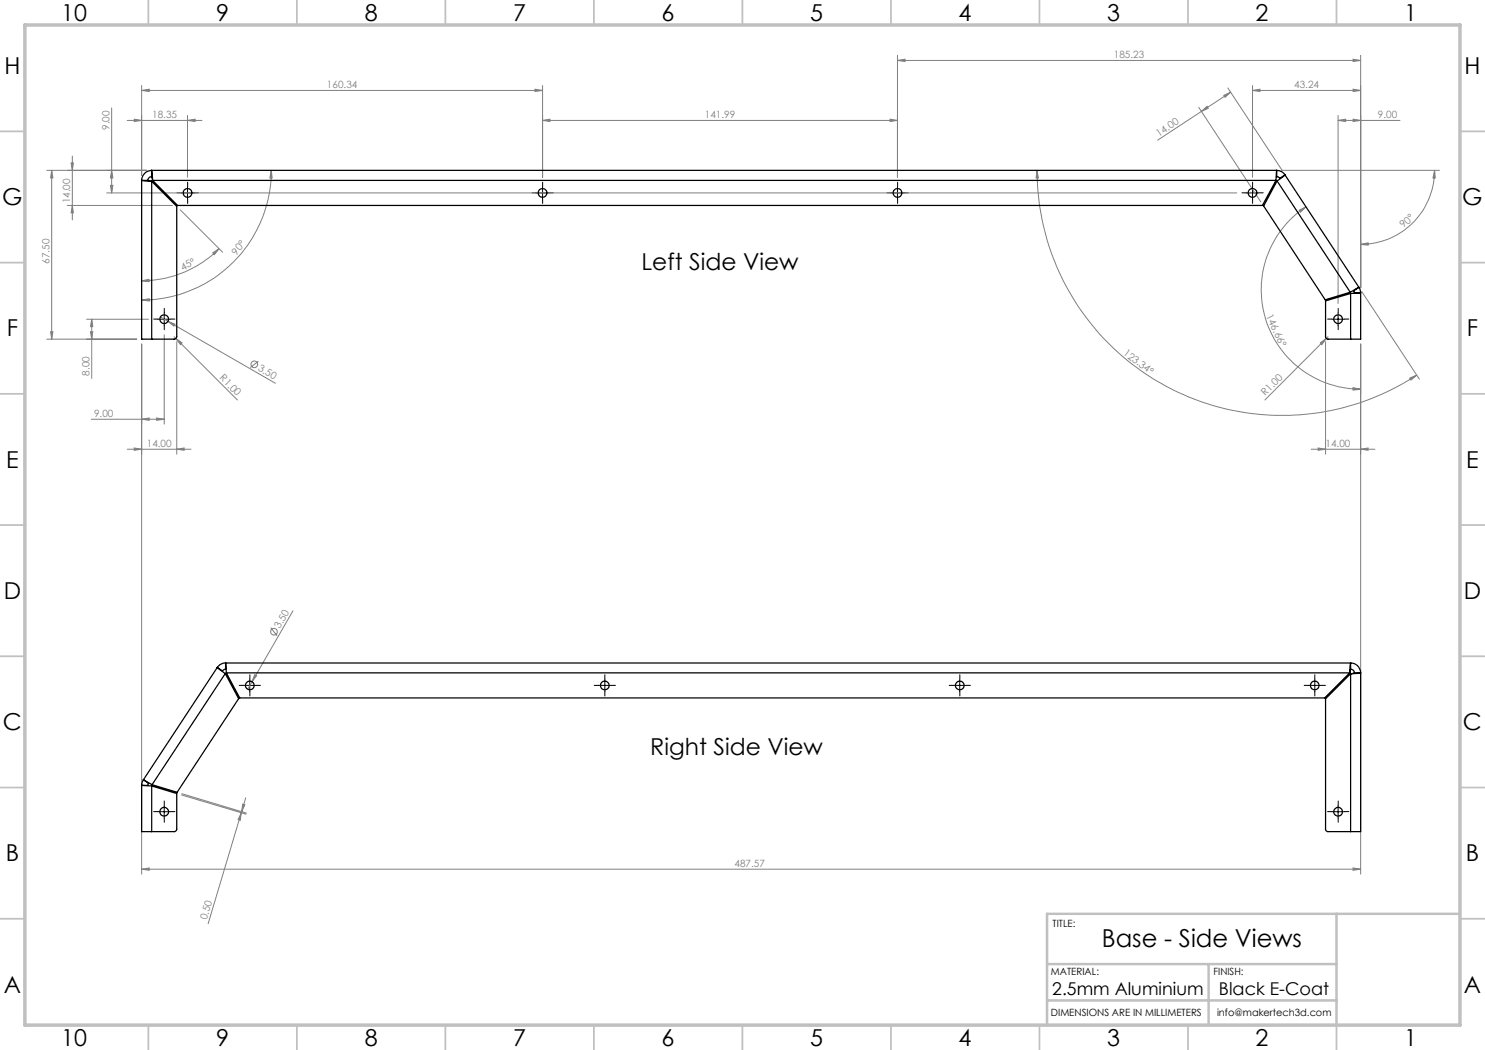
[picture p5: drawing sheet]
<svg xmlns="http://www.w3.org/2000/svg" width="297mm" height="210mm" viewBox="0 0 297 210" stroke-linecap="round" stroke-linejoin="round" font-family="sans-serif">
<g fill="none" stroke="#808080" stroke-width=".2">
<path d="M28.3 18.1l1.5-.3v.5zM28.3 17.1v18M28.3 18.1h80.2M107 17.8l1.5 .3-1.5 .2zM108.5 17.1v18.3M179.5 12.1l1.5-.3v.5zM179.5 11.1v24.3M179.5 12.1h92.6M244.8 19.1l1.3-.7-1.1 1.1zM245.6 17.6l10.9 16.5M246.1 18.4l-14.6 9.6M250.5 18.1l1.5-.3v.5z"/>
<path d="M250.5 18.1h21.6M250.5 17.1v18.3M270.6 17.8l1.5 .3-1.5 .2zM270.6 11.8l1.5 .3-1.5 .2zM272.1 11.1v46.5M9.3 34.1h20.1M10.3 34.1v33.7M10.3 34.1l.3 1.5h-.5zM14.2 32.6h.5l-.2 1.5zM14.5 31.2v12.8M21.3 38.6h226.1M22.1 37.1h.5l-.3 1.5z"/>
<path d="M22.3 34.1l.3 1.5h-.5zM22.3 21.6v17M25.4 24.1h15M26.8 23.8l1.5 .3-1.5 .2zM37.5 24.1l1.5-.3v.5zM37.5 23.1v12.3M54.3 34.1l.1 1.5h-.4zM54.3 34.1a25.9 25.9 0 0 1-26 25.9M108.5 24.1l1.5-.3v.5zM108.5 24.1h71M178 23.8l1.5 .3-1.5 .2zM207.4 34.1l.3 1.5h-.5z"/>
<path d="M207.4 34.1a49 49 0 0 0 76 40.9M239.7 21.5l12.5 18.9M240.3 22.3l1.1-1 .3 .4zM256.3 34.1h31.6M267.6 24.1l1.5-.3v.5zM267.6 24.1h12.4M267.6 23.1v37.6M270.6 23.8l1.5 .3-1.5 .2zM286.9 34.1l.2 1.5h-.5zM286.9 34.1a14.8 14.8 0 0 1-14.8 14.8M13.4 41.1h21.1M14.5 41.1l.2 1.5h-.5z"/>
<path d="M28.3 56.2l1.5-.3v.4zM28.3 60l1.5-.2v.4zM36.1 42l8.4 8.4M42.5 50.6l1.3-.9-.9 1.2zM43.8 49.7a21.8 21.8 0 0 1-15.5 6.5M259.9 42l1.3-.6-1.1 1zM261.2 41.4a19.9 19.9 0 0 0-8.1 22.3 19.9 19.9 0 0 0 19 14.1M272.1 48.9l1.5-.3v.4zM272.3 58.3l11.6 17.5M9.3 67.8h18M10.1 66.3h.5l-.3 1.5zM17.3 63.8h12.4"/>
<path d="M18.1 66.3h.5l-.3 1.5zM18.3 63.8v11.9M18.3 63.8l.3 1.5h-.5zM28.3 68.8v106M32.1 63.4l1.5 .9M32.8 66.9v17.9M33.6 64.3l1.4 .5-.2 .4zM33.6 64.3l21.5 12.4M34.8 67.3l12.7 12.7M35.2 67.7l1.2 .9-.3 .3zM35.3 68.3v22.5M51.7 72.2l-1.6 1.3"/>
<path d="M264.1 68.6l1.2-.9-.9 1.2zM265.1 68.3v22.5M265.6 67.3l-12.6 12.7M270.6 77.5l1.5 .3-1.5 .2zM272.1 68.8v106M281.9 75.6l1.5-.6-1.2 1zM18.2 83.8h14.6M25.4 89.8h12.8M26.8 89.6l1.5 .2-1.5 .3zM28.3 83.8l1.5-.2v.5zM31.3 83.6l1.5 .2-1.5 .3zM35.3 89.8l1.5-.2v.5z"/>
<path d="M262.2 89.8h12.8M263.6 89.6l1.5 .2-1.5 .3zM272.1 89.8l1.5-.2v.5zM50.4 136.3l-.9 1.6M50.9 134.9l.4 .2-.9 1.2zM54.2 125.5l1.2 1.7M58.6 122.2l-8.2 14.1M36.3 159l12.9 3.8M36.4 158.7l12.9 3.9M49.1 159.6l-.8 2.7M28.3 173.8l1.5-.2v.5zM28.3 173.8h243.8"/>
<path d="M48.3 162.6l-6.7 22.1M48.3 162.6l-.3 1.5-.4-.2zM48.3 162.3v.3M48.5 160.8l.5 .2-.7 1.3zM270.6 173.6l1.5 .2-1.5 .3z"/>
<circle cx="50.9" cy="72.9" r=".67"/>
<circle cx="54.8" cy="126.3" r=".68"/>
</g>
<g fill="none" stroke="#000" stroke-width=".2" stroke-dasharray="15.2 1.3 1.3 1.3">
<path d="M36.3 38.6h-.9M37.5 37.3v-.9M37.5 39.8v.9M38.8 38.6h.9M107.3 38.6h-.9M108.5 37.3v-.9M108.5 39.8v.9M109.8 38.6h.9M178.3 38.6h-.9M179.5 37.3v-.9M179.5 39.8v.9M180.8 38.6h.8"/>
<path d="M249.3 38.6h-.9M250.5 37.3v-.9M250.5 39.8v.9M251.8 38.6h.8M31.6 63.8h-.9M32.9 62.6v-.9M32.9 65.1v.8M34.1 63.8h.9M266.4 63.8h-.9M267.6 62.6v-.9M267.6 65.1v.8M268.9 63.8h.9"/>
<path d="M48.7 137.1h-.8M50 135.8v-.9M50 138.3v.9M51.2 137.1h.9M119.7 137.1h-.9M121 135.8v-.9M121 138.3v.9M122.2 137.1h.9M190.7 137.1h-.9M192 135.8v-.9M192 138.3v.9M193.2 137.1h.9"/>
<path d="M261.7 137.1h-.9M263 135.8v-.9M263 138.3v.9M264.2 137.1h.9M31.6 162.3h-.9M32.9 161.1v-.9M32.9 163.6v.8M34.1 162.3h.9M266.4 162.3h-.9M267.6 161.1v-.9M267.6 163.6v.8M268.9 162.3h.9"/>
</g>
<g fill="none" stroke="#000" stroke-width=".2">
<path d="M36.3 38.6h2.5M37.5 37.4v2.4M107.2 38.6h2.5M108.5 37.4v2.4M178.3 38.6h2.5M179.5 37.4v2.4M249.2 38.6h2.5M250.5 37.4v2.4M31.6 63.8h2.5M32.8 62.6v2.5M266.4 63.8h2.5M267.6 62.6v2.5"/>
<path d="M48.7 137.1h2.5M50 135.8v2.6M119.7 137.1h2.5M121 135.8v2.6M190.7 137.1h2.5M191.9 135.8v2.6M261.7 137.1h2.5M263 135.8v2.6M31.6 162.3h2.5M32.8 161.1v2.5M266.4 162.3h2.5M267.6 161.1v2.5"/>
</g>
<g fill="none" stroke="#c0c0c0" stroke-width=".35">
<path d="M29.7 0v5M59.4 0v5M89.1 0v5M118.8 0v5M148.5 0v5M178.2 0v5M207.9 0v5M237.6 0v5M267.3 0v5M0 26.3h5M292 26.3h5M0 52.5h5"/>
<path d="M292 52.5h5M0 78.8h5M292 78.8h5M0 105h5M5 105h.1M292 105h.1M292 105h5M0 131.3h5M292 131.3h5M0 157.5h5M292 157.5h5M0 183.8h5"/>
<path d="M292 183.8h5M29.7 205v5M59.4 205v5M89.1 205v5M118.8 205v5M148.5 205h.1M148.5 205v5M178.2 205v5M207.9 205v5M237.6 205v5M267.3 205v5"/>
</g>
<path d="M209.4 192.8h57.9M241.7 192.8v12.2M267.3 182.8v22.2M292 182.8h-82.6v22.2M209.4 200.1h57.9" fill="none" stroke="#c0c0c0" stroke-width=".5"/>
<path d="M5 5h287v200h-287z" fill="none" stroke="#c0c0c0" stroke-width=".7"/>
<g fill="#808080">
<path d="M264.1 68.6l1.2-.9-.9 1.2z"/>
<path d="M50.9 134.9l.4 .2-.9 1.2z"/>
<path d="M35.2 67.7l1.2 .9-.3 .3z"/>
<path d="M33.6 64.3l1.4 .5-.2 .4z"/>
<path d="M270.6 11.8l1.5 .3-1.5 .2zM179.5 12.1l1.5-.3v.5z"/>
<path d="M31.3 83.6l1.5 .2-1.5 .3zM28.3 83.8l1.5-.2v.5zM35.3 89.8l1.5-.2v.5zM26.8 89.6l1.5 .2-1.5 .3zM37.5 24.1l1.5-.3v.5zM26.8 23.8l1.5 .3-1.5 .2zM107 17.8l1.5 .3-1.5 .2zM28.3 18.1l1.5-.3v.5zM178 23.8l1.5 .3-1.5 .2zM108.5 24.1l1.5-.3v.5z"/>
<path d="M28.3 56.2l1.5-.3v.4zM42.5 50.6l1.3-.9-.9 1.2z"/>
<path d="M240.3 22.3l1.1-1 .3 .4zM244.8 19.1l1.3-.7-1.1 1.1z"/>
<path d="M272.1 48.9l1.5-.3v.4zM286.9 34.1l.2 1.5h-.5z"/>
<path d="M28.3 60l1.5-.2v.4zM54.3 34.1l.1 1.5h-.4z"/>
<path d="M48.5 160.8l.5 .2-.7 1.3zM48.3 162.6l-.3 1.5-.4-.2z"/>
<path d="M14.5 41.1l.2 1.5h-.5zM14.2 32.6h.5l-.2 1.5zM22.1 37.1h.5l-.3 1.5zM22.3 34.1l.3 1.5h-.5z"/>
<path d="M18.3 63.8l.3 1.5h-.5zM18.1 66.3h.5l-.3 1.5zM10.3 34.1l.3 1.5h-.5zM10.1 66.3h.5l-.3 1.5z"/>
<path d="M259.9 42l1.3-.6-1.1 1zM270.6 77.5l1.5 .3-1.5 .2z"/>
<path d="M207.4 34.1l.3 1.5h-.5zM281.9 75.6l1.5-.6-1.2 1z"/>
<path d="M267.6 24.1l1.5-.3v.5zM270.6 23.8l1.5 .3-1.5 .2zM250.5 18.1l1.5-.3v.5zM270.6 17.8l1.5 .3-1.5 .2zM263.6 89.6l1.5 .2-1.5 .3zM272.1 89.8l1.5-.2v.5z"/>
<path d="M28.3 173.8l1.5-.2v.5zM270.6 173.6l1.5 .2-1.5 .3z"/>
</g>
<g fill="none" stroke="#000" stroke-width=".25">
<path d="M28.3 36.1l2 .2M28.3 36.1v31.7h2M28.3 36.1h1.3M29.6 36.1l.7 .2M30.3 36.3l5 5v26l-.1 .3-.3 .2h-4.6M30.3 34.1l.2 2M30.3 35.3l.2 .8M30.3 34.1a2.05 2.05 0 0 0-2 2M30.3 35.3a.72 .72 0 0 0-.7 .8M30.3 34.1v1.2M30.3 36.3v31.5M30.3 34.1h225"/>
<path d="M30.5 36.1h224.7M30.5 36.1l5 5h217l2.7-5M255.3 34.1l-.1 2M255.3 34.1a1.95 1.95 0 0 1 1.7 .9M255.3 34.1v1.2l.7 .4 1-.7M255.4 36.2l14.7 22.2M255.4 36.2l-2.7 5 12.3 18.8 5.1-1.6M257 35l-1.6 1.2M257 35l14.8 22.5M270.1 58.7l-5 1.5v7.2l.2 .3 .2 .1h4.6M270.1 58.7v9.1M271.8 57.5l-1.7 .9"/>
<path d="M271.8 57.5l.3 1.1M271.8 57.5l-1 .7 .1 .4h1.2M272.1 58.6l-2 .1M272.1 58.6v9.2h-2M43.5 133.5l1.5 1.2M43.5 133.5l-14.8 22.5M45 134.7l-14.6 22.2M45 134.7l2.7 5-12.3 18.8-5-1.6M45.1 132.6l.2 2M45.1 132.6v1.2l-.6 .4-1-.7M45.1 132.6a2.04 2.04 0 0 0-1.6 .9M45.1 132.6h225"/>
<path d="M45.3 134.6h224.6M45.3 134.6l2.6 5h217l5-5M270.1 134.8l-5 5v26.1l.4 .4h4.6M270.1 132.6l-.2 2M270.1 133.8l-.2 .8M270.1 133.8a.72 .72 0 0 1 .8 .8M270.1 132.6a1.99 1.99 0 0 1 2 2M270.1 132.6v1.2M270.1 134.8v31.5M270.9 134.6l-.8 .2M270.9 134.6h1.2M272.1 134.6l-2 .2"/>
<path d="M272.1 134.6v31.7h-2M28.3 157.1l2 .1M28.3 157.1v9.2h2M28.7 156l1.7 .9M28.7 156l1 .7-.1 .4h-1.3M28.7 156l-.4 1.1M30.3 157.2l5 1.5v7.3l-.4 .3h-4.6M30.3 157.2v9.1"/>
<circle cx="37.5" cy="38.6" r=".88"/>
<circle cx="108.5" cy="38.6" r=".89"/>
<circle cx="179.5" cy="38.6" r=".88"/>
<circle cx="250.5" cy="38.6" r=".89"/>
<circle cx="32.8" cy="63.8" r=".88"/>
<circle cx="267.6" cy="63.8" r=".87"/>
<circle cx="50" cy="137.1" r=".87"/>
<circle cx="121" cy="137.1" r=".88"/>
<circle cx="192" cy="137.1" r=".87"/>
<circle cx="262.9" cy="137.1" r=".87"/>
<circle cx="32.8" cy="162.3" r=".89"/>
<circle cx="267.6" cy="162.3" r=".88"/>
</g>
<text font-size="4.9" x="220.4" y="189.4">Base - Side Views</text>
<g font-size="4.7">
<text x="12.2" y="4.2">10</text>
<text x="43.2" y="4.2">9</text>
<text x="72.9" y="4.2">8</text>
<text x="102.6" y="4.2">7</text>
<text x="132.3" y="4.2">6</text>
<text x="162" y="4.2">5</text>
<text x="191.7" y="4.2">4</text>
<text x="221.4" y="4.2">3</text>
<text x="251.1" y="4.2">2</text>
<text x="280.8" y="4.2">1</text>
<text x=".9" y="14.8">H</text>
<text x="292.9" y="14.8">H</text>
<text x=".5" y="41">G</text>
<text x="292.4" y="41">G</text>
<text x="128.3" y="54.1">Left Side View</text>
<text x="1.4" y="67.3">F</text>
<text x="293.4" y="67.3">F</text>
<text x="1.2" y="93.5">E</text>
<text x="293.2" y="93.5">E</text>
<text x=".8" y="119.8">D</text>
<text x="292.8" y="119.8">D</text>
<text x=".6" y="146">C</text>
<text x="292.6" y="146">C</text>
<text x="130.1" y="150.9">Right Side View</text>
<text x="1.2" y="172.3">B</text>
<text x="293.2" y="172.3">B</text>
<text x=".8" y="198.5">A</text>
<text x="292.8" y="198.5">A</text>
<text x="12.2" y="209.2">10</text>
<text x="43.2" y="209.2">9</text>
<text x="72.9" y="209.2">8</text>
<text x="102.6" y="209.2">7</text>
<text x="132.3" y="209.2">6</text>
<text x="162" y="209.2">5</text>
<text x="191.7" y="209.2">4</text>
<text x="221.4" y="209.2">3</text>
<text x="251.1" y="209.2">2</text>
<text x="280.8" y="209.2">1</text>
</g>
<g font-size="3.5">
<text x="210.5" y="199.1">2.5mm Aluminium</text>
<text x="243.8" y="199.1">Black E-Coat</text>
</g>
<g font-size="2" fill="#808080">
<text x="222.8" y="11.6">185.23</text>
<text x="65.4" y="17.6">160.34</text>
<text x="258.8" y="17.6">43.24</text>
<text x="30.4" y="23.6">18.35</text>
<text x="141" y="23.6">141.99</text>
<text x="275.6" y="23.6">9.00</text>
<text x="21.9" y="26" transform="rotate(-90 21.9 26)">9.00</text>
<text x="231.8" y="27.4" transform="rotate(-33 231.8 27.4)">14.00</text>
<text x="14" y="40.7" transform="rotate(-90 14 40.7)">14.00</text>
<text x="280.7" y="45.7" transform="rotate(-43 280.7 45.7)">90°</text>
<text x="9.9" y="52.7" transform="rotate(-90 9.9 52.7)">67.50</text>
<text x="47.3" y="51.2" transform="rotate(-51 47.3 51.2)">90°</text>
<text x="36.5" y="54.1" transform="rotate(-26 36.5 54.1)">45°</text>
<text x="253.1" y="63.3" transform="rotate(64 253.1 63.3)">146.66°</text>
<text x="224.5" y="70.9" transform="rotate(37 224.5 70.9)">123.34°</text>
<text x="17.9" y="75.1" transform="rotate(-90 17.9 75.1)">8.00</text>
<text x="43.8" y="75.7" transform="rotate(45 43.8 75.7)">R1.00</text>
<text x="51.5" y="74" transform="rotate(30 51.5 74)">3.50</text>
<text x="18.8" y="83.4">9.00</text>
<text x="253.1" y="79.3" transform="rotate(-45 253.1 79.3)">R1.00</text>
<text x="29.4" y="89.4">14.00</text>
<text x="265.1" y="89.4">14.00</text>
<text x="56" y="125.7" transform="rotate(-60 56 125.7)">3.50</text>
<text x="146.9" y="173.4">487.57</text>
<text x="41.4" y="184.1" transform="rotate(-73 41.4 184.1)">0.50</text>
</g>
<g font-size="2">
<text x="210.5" y="185.4">TITLE:</text>
<text x="210.2" y="195">MATERIAL:</text>
<text x="242.7" y="195">FINISH:</text>
<text x="210.2" y="203.2">DIMENSIONS ARE IN MILLIMETERS</text>
<text x="243.4" y="203.2">info@makertech3d.com</text>
</g>
</svg>
